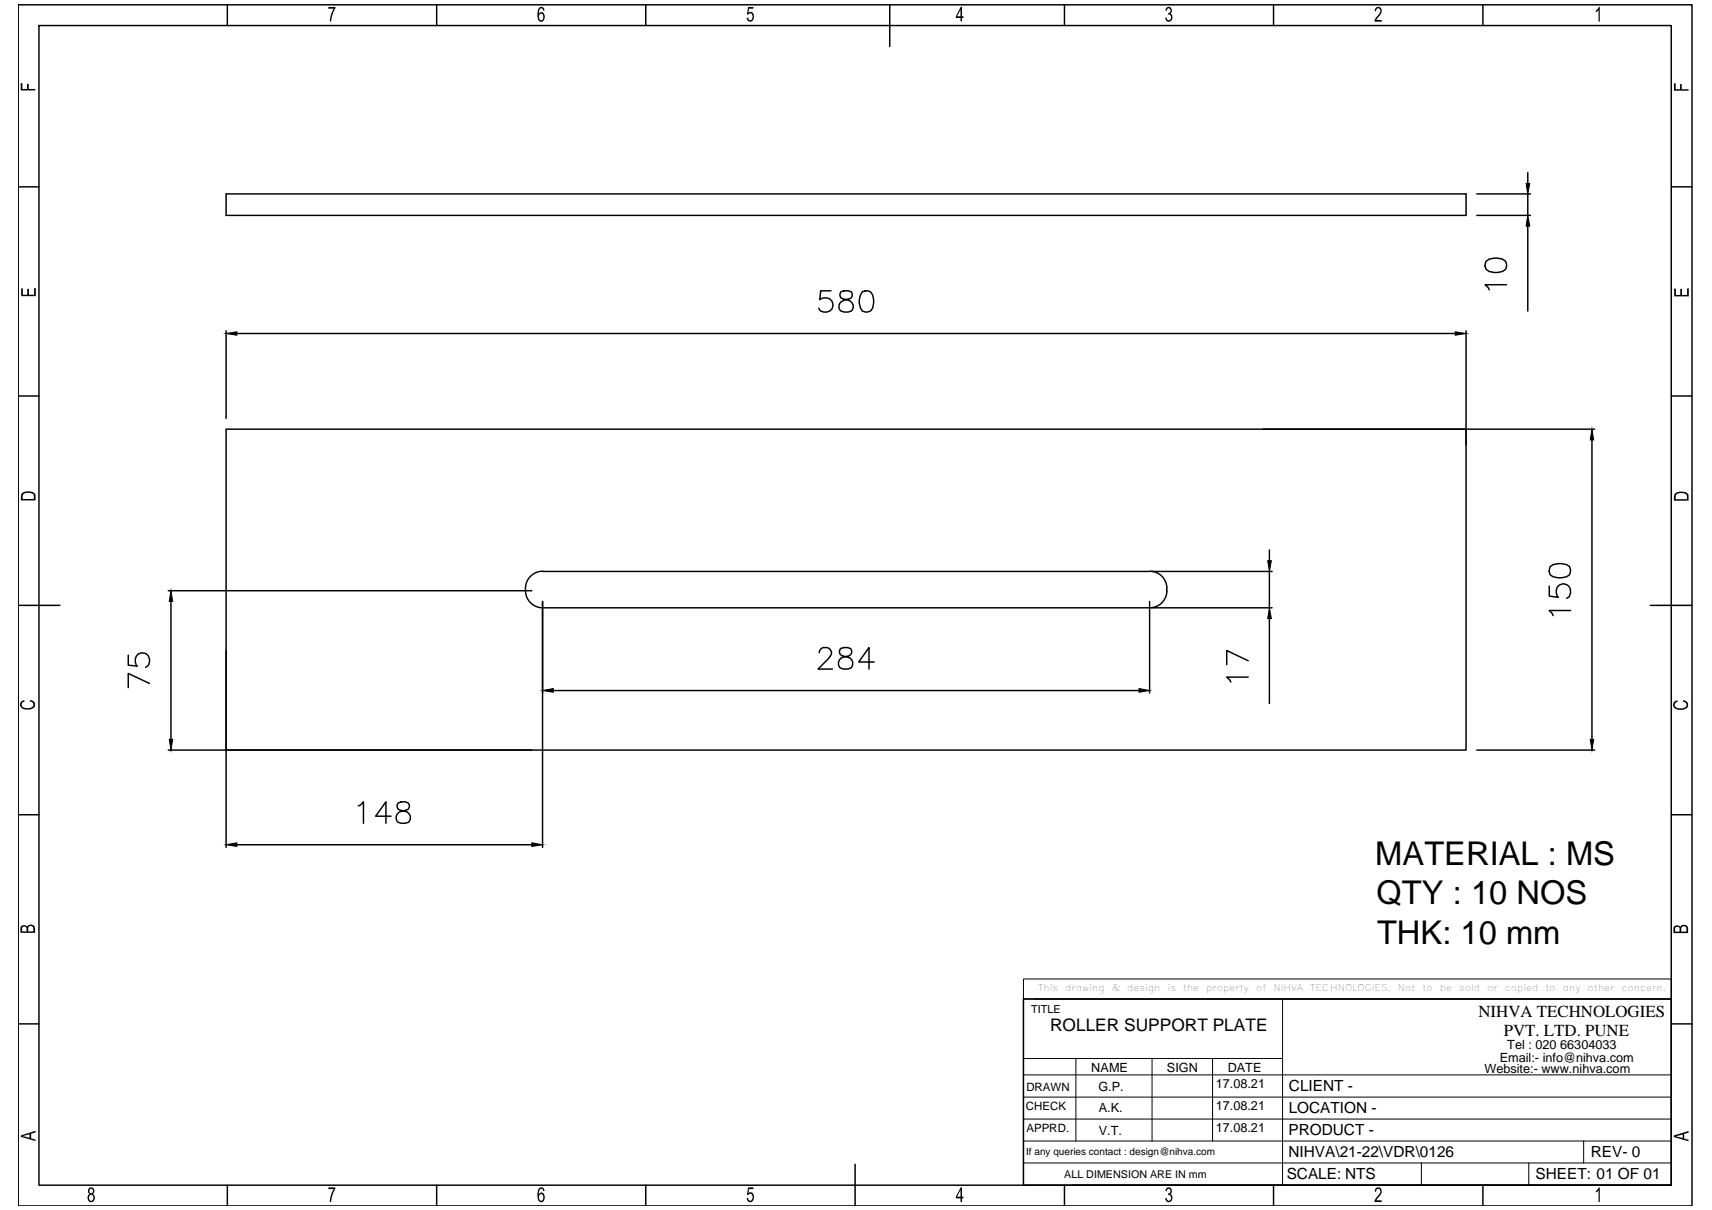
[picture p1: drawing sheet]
<svg xmlns="http://www.w3.org/2000/svg" width="297mm" height="210mm" viewBox="0 0 297 210" stroke-linecap="round" stroke-linejoin="round" font-family="sans-serif">
<!-- layer: 0 -->
<g fill="none" stroke="#000" stroke-width=".25">
<path d="M3.2 .8h290.4v208.4h-290.4zM6.8 4.4h283.2v201.2h-283.2zM39.4 .8v3.6M75.8 .8v3.6M112 .8v3.6M154.4 .8v7.3M184.7 .8v3.6M221 .8v3.6M257.3 .8v3.6M3.2 32.4h3.6M39.2 33.6h215.2v3.8h-215.2zM256.2 37.4h9.3"/>
<path d="M256.2 33.6h9.3M265.1 30v1.8M265.1 33.6v3.8M265.1 39.2v14.8M290 32.4h3.6M39.2 57.4v15.2M41.1 57.9h211.4M144.2 50.4h-1.8l-.2 1.6a1.31 1.31 0 0 1 2 0 1.31 1.31 0 0 1-.2 2 1.33 1.33 0 0 1-1.9-.5M145.9 50.6a.74 .74 0 0 0 .4 1.2 1.73 1.73 0 0 1 1.7 1.1 .94 .94 0 0 1-.8 1.2h-.7l-.6-.1a1.12 1.12 0 0 1-.3-1.3 1.12 1.12 0 0 1 1-.7l.7-.2a.75 .75 0 0 0 .4-1.2l-.5-.2h-.7zM149.6 50.6a1.22 1.22 0 0 1 1.8 .6 2.96 2.96 0 0 1-.4 2.8 1.19 1.19 0 0 1-1.7-.5 2.87 2.87 0 0 1 .3-2.9zM254.4 57.4v19.7M257.8 45.3a2.83 2.83 0 0 1 3.4 0 1.22 1.22 0 0 1-.5 1.8 3.1 3.1 0 0 1-2.9-.4l-.1-.5z"/>
<path d="M261.4 49.4h-3.7l.5 .5 .2 .4M3.2 68.7h3.6M219.1 74.5h57.6M276.2 76.3v52M290 68.7h3.6M94.1 99.1h105.4M94.2 99.1a2.98 2.98 0 0 0-3 3M199.5 99.1a2.98 2.98 0 0 1 3 3M199.8 99.1h20.9M220.2 95.4v1.9M220.2 99.1v6.3M269 98.3a2.94 2.94 0 0 1 3.3 0 1.24 1.24 0 0 1-.5 1.8 3.2 3.2 0 0 1-2.8-.4l-.2-.5z"/>
<path d="M3.2 105h7.2M22.3 113.7v1.7l1.5 .2a1.31 1.31 0 0 1 0-2 1.31 1.31 0 0 1 2 .2 1.39 1.39 0 0 1-.5 2M25.9 118.6l-3.6-1.8v2.5M29.2 102.5h63.1M29.7 104.3v24M91.2 102.1a3 3 0 0 0 3 3.3M94.1 105.4h105.4M94.1 104.3v42.7M96 119.8h101.6M142.1 113.2a.98 .98 0 0 1 .7-.9h.7a.94 .94 0 0 1 .6 1.5l-2.2 2.3h2.5M145.8 112.5a.78 .78 0 0 0 .4 1.3l.7 .1a1.06 1.06 0 0 1 1.1 1 1.06 1.06 0 0 1-.9 1.2h-.7l-.6-.2a1.12 1.12 0 0 1-.3-1.2 1.12 1.12 0 0 1 1-.8l.8-.1a.79 .79 0 0 0 .3-1.3l-.5-.2h-.7zM151.7 114.8h-2.7l1.8-2.5v3.8"/>
<path d="M199.5 104.3v15.9M199.8 105.4h20.9M202.4 102.1v.4M202.5 102.5a2.98 2.98 0 0 1-3 2.9M216.6 117.5h-3.8l.6 .5 .2 .3M216.6 114.6l-3.8-1.8v2.5M220.2 107.3v14.7M268.8 101.7v1.7l1.6 .2a1.32 1.32 0 0 1 0-1.9 1.32 1.32 0 0 1 1.9 .1 1.39 1.39 0 0 1-.5 2M272.5 105.9h-3.7l.5 .5 .2 .4M286.3 105h7.3M29.2 130.1h63.1M39.2 130.1h215.2v-55.6h-215.2v72.5"/>
<path d="M62.2 139.8l.4-.2 .5-.5v3.7M69.1 139.3a.76 .76 0 0 0 .3 1.2l.7 .2a1.06 1.06 0 0 1 1.1 1 1.06 1.06 0 0 1-.9 1.1h-.7l-.5-.2a1.12 1.12 0 0 1-.3-1.2 1.12 1.12 0 0 1 1-.7l.7-.2a.75 .75 0 0 0 .4-1.2l-.6-.2h-.7zM256.2 130.1h20.5M3.2 141.3h3.6M41.1 146.5h51.2M67.8 141.6h-2.6l1.8-2.5v3.7M290 141.3h3.6M3.2 177.6h3.6M177.6 173.3h112.4v32.3h-112.4zM290 177.6h3.6M39.4 205.6v3.6M75.8 205.6v3.6"/>
<path d="M112 205.6v3.6M148.4 202v7.2M184.7 205.6v3.6M186.1 205.6h103.9M221 205.6v3.6M257.3 205.6v3.6"/>
</g>
<g fill="#000">
<path d="M3.6 14.4h.3v1h.8v-.9h.3v.9h1.1v.3h-2.5zM57 1.2h1.2v.3l-.6 1.1-.1 1.1h-.3l.1-.5 .2-1 .4-.7h-.9zM129.8 1.2h.9v.3h-.8v.7l.1-.1a.73 .73 0 0 1 .7 .3 .73 .73 0 0 1 .1 .8l-.3 .5-.5 .1-.4-.5v-.2l.2-.1a.41 .41 0 0 0 .4 .5 .41 .41 0 0 0 .4-.5l-.1-.3a.37 .37 0 0 0-.3-.4 .37 .37 0 0 0-.4 .3l-.2-.1zM202.4 1.3l.3-.1a.62 .62 0 0 1 .6 .4 .62 .62 0 0 1-.2 .8l.2 .1 .1 .4-.2 .7-.4 .2-.4-.1-.2-.5 .2-.2a.4 .4 0 0 0 .5 .5 .4 .4 0 0 0 .3-.6l-.1-.2a.3 .3 0 0 0-.5-.2l.2-.2a.39 .39 0 0 0 .3-.5 .39 .39 0 0 0-.5-.3l-.2 .4-.2-.1zM238.7 1.3l.7-.1 .3 .4-.1 .8-.8 1 .9 .1v.3h-1.2l.1-.6 .7-.8 .2-.4a.39 .39 0 0 0-.4-.6 .39 .39 0 0 0-.4 .5h-.2zM277.4 1.2h.2v2.6h-.2v-2l-.5 .3v-.3l.3-.2zM290.4 14.5h.3v1h.8v-.9h.3v.9h1.2v.2h-2.6zM3.7 50h.3v1.1h.7v-1h.3v1h.9v-1.1h.3v1.4h-2.5zM290.5 50.1h.3v1.1h.7v-1.1h.3v1.1h.9v-1.2h.3v1.4h-2.5zM3.7 121.7l.5-.3 .1 .3-.4 .2-.1 .2v.4l.2 .2 .4 .1h.8l.3-.1a.53 .53 0 0 0 .2-.7 .53 .53 0 0 0-.5-.3v-.3l.6 .3 .3 .3-.1 .6-.6 .4-1.1 .1-.5-.2-.3-.4v-.4zM290.4 121.8l.6-.3 .1 .2-.3 .2a.53 .53 0 0 0-.2 .7 .53 .53 0 0 0 .6 .2l.8 .1 .6-.4a.55 .55 0 0 0-.1-.5 .55 .55 0 0 0-.5-.3v-.2h.2l.4 .2 .3 .3-.1 .7-.8 .4h-.8l-.6-.2-.3-.6zM57 206h1.2v.3l-.6 1.2-.1 1h-.3l.1-.6 .2-.8 .4-.8h-.9z"/>
<path d="M129.8 206h.9v.3h-.8v.7l.2-.2 .4 .1 .3 .7-.1 .7-.3 .2h-.5l-.2-.2-.1-.5h.2l.2 .5h.3l.3-.5-.1-.6a.35 .35 0 0 0-.4-.1 .35 .35 0 0 0-.3 .2h-.2zM202.3 206.2l.3-.2h.4l.2 .1 .1 .7-.2 .3 .2 .2 .1 .4-.1 .6-.4 .3h-.3l-.3-.2-.1-.6h.2v.1a.4 .4 0 0 0 .5 .4 .4 .4 0 0 0 .3-.6 .45 .45 0 0 0-.6-.4l.1-.3a.38 .38 0 0 0 .4-.4 .38 .38 0 0 0-.6-.2l-.1 .3-.2-.1zM238.7 206.1l.6-.1 .4 .4v.5l-.1 .4-.8 .9h.9v.3h-1.2l.2-.6 .8-1v-.4a.38 .38 0 0 0-.5-.3 .38 .38 0 0 0-.3 .5h-.2zM277.4 206h.2v2.5h-.2v-2l-.5 .4v-.3l.3-.3z"/>
<path d="M93.5 1.3l.3-.1h.3l.2 .2 .2 .4h-.2l-.2-.2a.3 .3 0 0 0-.3-.1 .3 .3 0 0 0-.2 .3l-.1 .6a.54 .54 0 0 1 .7-.2 .54 .54 0 0 1 .3 .6v.5l-.3 .4-.4 .1-.4-.3-.2-.6v-.7zM93.7 2.4l-.2 .5 .1 .3a.37 .37 0 0 0 .5 .3 .37 .37 0 0 0 .2-.6v-.2a.38 .38 0 0 0-.6-.3z"/>
<path d="M166.7 1.2h.2v1.6h.3v.3h-.3v.6h-.2v-.6h-.9v-.3zM166.7 1.7l-.6 1.1h.6z"/>
<path d="M3.9 85.5l.6-.3h.8l.6 .3 .3 .4v.9h-2.6v-.8zM4.2 85.6l-.2 .2-.1 .8h2v-.7l-.2-.2-.5-.2z"/>
<path d="M290.6 85.7l.7-.4 1.3 .1 .4 .5v1h-2.6zM290.9 85.8l-.1 .1-.1 .7h2v-.7l-.4-.3-.9-.1z"/>
<path d="M3.6 160.8l.5-.3 .4 .1a.19 .19 0 0 0 .2 .1 .19 .19 0 0 0 .2-.2l.6-.1 .5 .3 .1 1.1h-2.6zM3.9 160.8l-.1 .8h.8v-.5a.41 .41 0 0 0-.2-.3 .41 .41 0 0 0-.5 0zM5 160.7l-.1 .2v.7h.9l-.1-.6a.49 .49 0 0 0-.7-.3z"/>
<path d="M290.4 160.8l.5-.3 .4 .1 .2 .2 .5-.4 .6 .1 .3 .4v1h-2.5zM290.7 160.9l-.1 .7h.8v-.4a.4 .4 0 0 0-.2-.4 .4 .4 0 0 0-.5 .1zM291.8 160.8l-.1 .2v.6h.9v-.5a.46 .46 0 0 0-.3-.4 .46 .46 0 0 0-.5 .1z"/>
<path d="M3.6 197l2.6-.8v.3l-.8 .2v.8l.8 .2v.2l-2.6-.7zM3.9 197.1l1.2 .3v-.6z"/>
<path d="M290.4 197l2.6-.8v.3l-.8 .2v.8l.8 .2v.3l-2.6-.7zM290.8 197.1l1.2 .3v-.6z"/>
<path d="M15.5 206.1l.3-.1a.61 .61 0 0 1 .6 .4 .61 .61 0 0 1-.3 .7l.3 .4v.6l-.3 .4-.4 .1-.3-.2-.2-.5v-.4l.4-.4-.3-.3v-.4zM15.7 206.2l-.1 .2a.36 .36 0 0 0 0 .5 .36 .36 0 0 0 .5 0 .36 .36 0 0 0-.1-.5l-.1-.2zM15.6 207.3l-.2 .3v.4a.42 .42 0 0 0 .6 .2 .42 .42 0 0 0 .2-.6l-.2-.3z"/>
<path d="M93.5 206.2l.3-.2h.3l.4 .5v.1h-.3a.36 .36 0 0 0-.4-.4 .36 .36 0 0 0-.3 .5v.5l.2-.3h.4l.4 .4-.1 .9-.4 .4-.3-.1-.4-.6-.1-.9zM93.8 207.2l-.3 .2v.4a.39 .39 0 0 0 .4 .5 .39 .39 0 0 0 .4-.5v-.2a.4 .4 0 0 0-.5-.4z"/>
<path d="M166.7 206h.2v1.6h.3v.3h-.3v.6h-.2v-.6h-.9v-.3zM166.7 206.4l-.6 1.2h.6z"/>
</g>
<g fill="none" stroke="#000" stroke-width=".17">
<path d="M177.6 169.8h112.4v3.5h-112.4zM177.6 173.3v32.3M179.5 173.3h110.5M222.5 173.3v32.3M177.6 197.9h112.4M177.6 194.1h112.4M177.6 190.3h112.4M177.6 186.5h112.4M177.6 183.6h44.9M186.7 183.6v14.3M199.9 183.6v14.3M210.4 183.6v14.3"/>
<path d="M274.8 197.9v3.8M177.6 201.7h112.4M246.6 201.7v3.9M265.2 201.7v3.9"/>
</g>
<g fill="#000" stroke="#000" stroke-width=".17">
<path d="M264.8 31.8h.6l-.3 1.8zM265.1 37.4l.3 1.8h-.6zM39.2 57.9l1.9-.3v.6zM252.5 57.6l1.9 .3-1.9 .3zM276.2 74.5l.3 1.8h-.6zM219.9 97.3h.7l-.4 1.8zM29.7 102.5l.3 1.8h-.6zM94.1 119.8l1.9-.3v.6zM197.6 119.5l1.9 .3-1.9 .3zM220.2 105.4l.4 1.9h-.7zM29.4 128.3h.6l-.3 1.8zM275.9 128.3h.6l-.3 1.8z"/>
<path d="M39.2 146.5l1.9-.3v.6zM92.3 146.2l1.8 .3-1.8 .3z"/>
</g>
<g font-size="5.7">
<text x="238.6" y="150">MATERIAL : MS</text>
<text x="238.8" y="156.9">QTY : 10 NOS</text>
<text x="238.9" y="163.7">THK: 10 mm</text>
</g>
<text font-size="3" x="182.2" y="178.9">ROLLER SUPPORT PLATE</text>
<g font-size="2.9">
<text x="256.5" y="176.4">NIHVA TECHNOLOGIES</text>
<text x="260.9" y="179.7">PVT. LTD. PUNE</text>
</g>
<g font-size="2.7">
<text x="223.6" y="189.3">CLIENT -</text>
<text x="223.5" y="197">PRODUCT -</text>
<text x="223.6" y="193.2">LOCATION -</text>
<text x="223.5" y="200.8">NIHVA\21-22\VDR\0126</text>
<text x="276" y="200.7">REV- 0</text>
<text x="223.3" y="204.6">SCALE: NTS</text>
<text x="266.4" y="204.6">SHEET: 01 OF 01</text>
</g>
<g font-size="2.2">
<text x="189.3" y="185.9">NAME</text>
<text x="202.5" y="185.9">SIGN</text>
<text x="213" y="185.9">DATE</text>
<text x="260.2" y="184.2">Email:- info@nihva.com</text>
<text x="261.5" y="181.9">Tel : 020 66304033</text>
<text x="190.6" y="189.2">G.P.</text>
<text x="210.9" y="188.7">17.08.21</text>
<text x="257.5" y="186.2">Website:- www.nihva.com</text>
<text x="190.7" y="193">A.K.</text>
<text x="190.7" y="196.8">V.T.</text>
<text x="210.9" y="192.5">17.08.21</text>
<text x="210.9" y="196.3">17.08.21</text>
</g>
<g font-size="2">
<text x="178.1" y="189.2">DRAWN</text>
<text x="178" y="192.6">CHECK</text>
<text x="178.1" y="196.4">APPRD.</text>
</g>
<g font-size="1.9">
<text x="178.9" y="175.8">TITLE</text>
<text x="184.6" y="204.3">ALL DIMENSION ARE IN mm</text>
</g>
<text font-size="1.7" x="178" y="200.3">If any queries contact : design@nihva.com</text>
<g font-size="1.6">
<text x="180.1" y="171.9">This</text>
<text x="184.8" y="171.9">drawing</text>
<text x="192.9" y="171.9">&amp;</text>
<text x="195.6" y="171.9">design</text>
<text x="202.6" y="171.9">is</text>
<text x="205.2" y="171.9">the</text>
<text x="209.3" y="171.9">property</text>
<text x="218" y="171.9">of</text>
<text x="221" y="171.9">NIHVA</text>
<text x="227.3" y="171.9">TECHNOLOGIES.</text>
<text x="242.5" y="171.9">Not</text>
<text x="246.8" y="171.9">to</text>
<text x="249.8" y="171.9">be</text>
<text x="253.2" y="171.9">sold</text>
<text x="258" y="171.9">or</text>
<text x="261.1" y="171.9">copied</text>
<text x="268.1" y="171.9">to</text>
<text x="271.1" y="171.9">any</text>
<text x="275.5" y="171.9">other</text>
<text x="281.4" y="171.9">concern.</text>
</g>
</svg>
